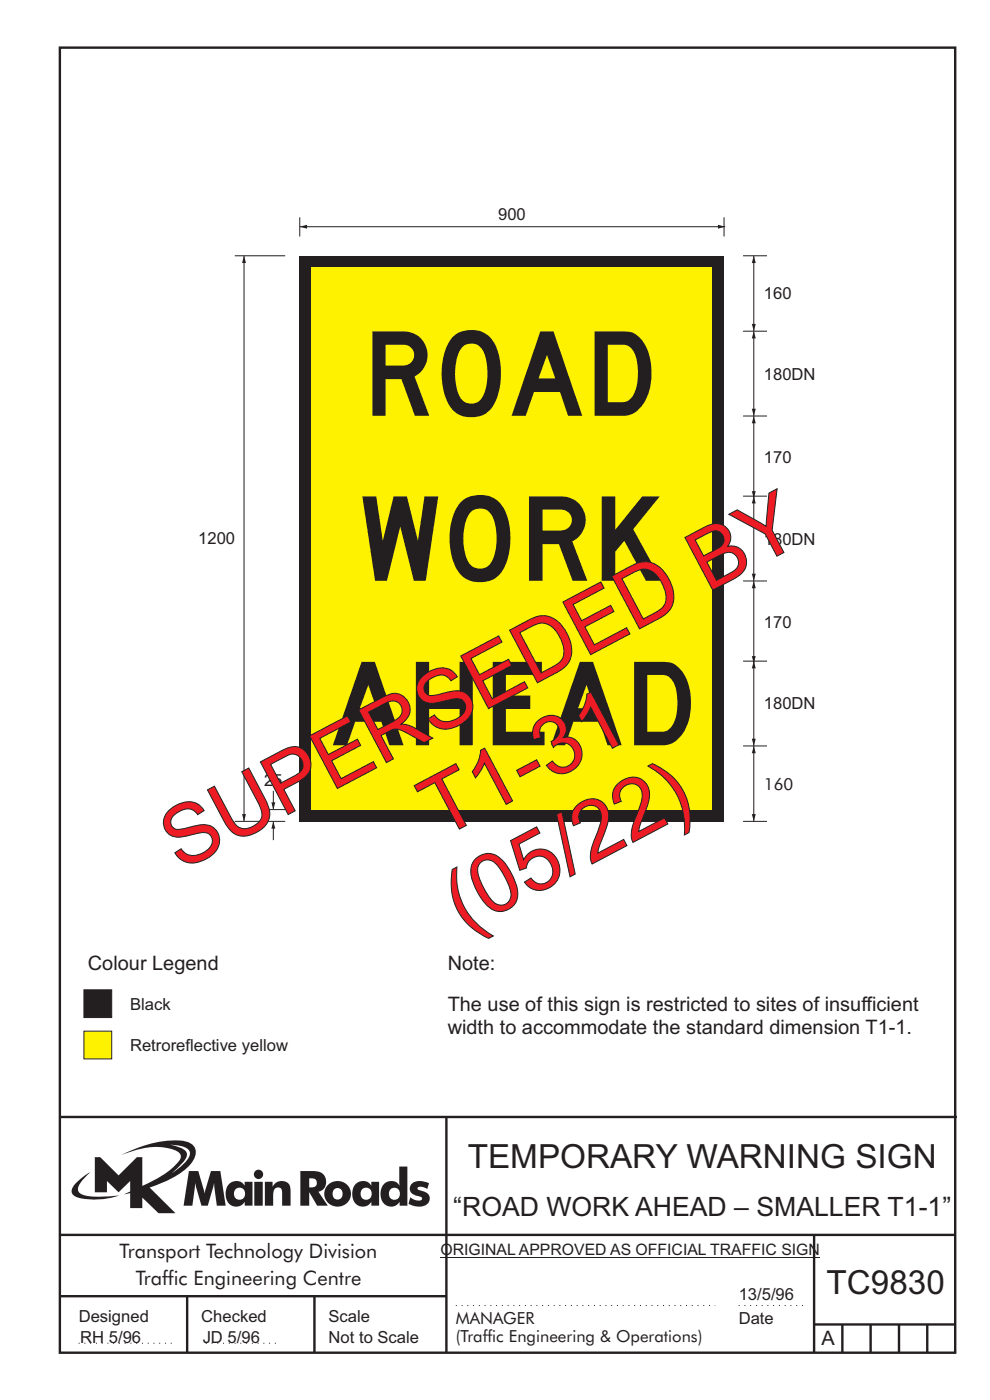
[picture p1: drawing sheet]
<svg xmlns="http://www.w3.org/2000/svg" width="210mm" height="297mm" viewBox="0 0 210 297" stroke-linecap="round" stroke-linejoin="round" font-family="sans-serif">
<g fill="none" stroke="#231f20" stroke-width=".51">
<path d="M12.7 10.1h189.9v276.9h-189.9zM12.7 237h190.3M94.7 236.9v50.1M12.7 262h190M12.7 275h82M39.7 275v12M66.7 275v12M172.7 262v25M172.7 281h30M178.7 281v6M184.7 281v6M190.7 281v6"/>
<path d="M196.7 281v6"/>
</g>
<path d="M96.7 277h55M156.7 277h14M16.7 285h20.3M43.7 285h15" fill="none" stroke="#231f20" stroke-width=".21" stroke-dasharray=".2 1" stroke-linecap="butt"/>
<path d="M17.8 218.8h5.9v5.9h-5.9z" fill-rule="evenodd" fill="#fff200" stroke="#231f20" stroke-width=".21"/>
<path d="M17.8 210h5.9v5.9h-5.9z" fill-rule="evenodd" fill="#231f20" stroke="#231f20" stroke-width=".21"/>
<path d="M63.6 54.3h90v120h-90z" fill-rule="evenodd" fill="#231f20"/>
<path d="M66.1 56.8h85v115h-85z" fill-rule="evenodd" fill="#fff200"/>
<path d="M157.6 54.3h5.1M157.6 70.3h5.1M157.6 88.3h5.1M157.6 105.3h5.1M157.6 123.3h5.1M157.6 140.3h5.1M157.6 158.3h5.1M159.9 158.3v16M157.6 174.3h5.1" fill="none" stroke="#231f20" stroke-width=".21"/>
<g fill="#231f20">
<path d="M159.5 172.7h.8l-.4 1.6z"/>
<path d="M159.9 158.3l.4 1.5h-.8z"/>
</g>
<path d="M159.9 54.3v16" fill="none" stroke="#231f20" stroke-width=".21"/>
<g fill="#231f20">
<path d="M159.5 68.7h.8l-.4 1.6z"/>
<path d="M159.9 54.3l.4 1.5h-.8z"/>
</g>
<path d="M159.9 123.3v17.4" fill="none" stroke="#231f20" stroke-width=".21"/>
<g fill="#231f20">
<path d="M159.5 139.2h.8l-.4 1.5z"/>
<path d="M159.9 123.3l.4 1.5h-.8z"/>
</g>
<path d="M159.9 88.3v17.4" fill="none" stroke="#231f20" stroke-width=".21"/>
<g fill="#231f20">
<path d="M159.5 104.2h.8l-.4 1.5z"/>
<path d="M159.9 88.3l.4 1.5h-.8z"/>
</g>
<path d="M63.6 48.1h90.2" fill="none" stroke="#231f20" stroke-width=".21"/>
<g fill="#231f20">
<path d="M152.3 47.7l1.5 .4-1.5 .4z"/>
<path d="M63.6 48.1l1.5-.4v.8z"/>
</g>
<path d="M159.9 140.3v18" fill="none" stroke="#231f20" stroke-width=".21"/>
<g fill="#231f20">
<path d="M159.5 156.7h.8l-.4 1.6z"/>
<path d="M159.9 140.3l.4 1.5h-.8z"/>
</g>
<path d="M159.9 70.3v18" fill="none" stroke="#231f20" stroke-width=".21"/>
<g fill="#231f20">
<path d="M159.5 86.7h.8l-.4 1.6z"/>
<path d="M159.9 70.3l.4 1.5h-.8z"/>
</g>
<path d="M159.9 105.3v18" fill="none" stroke="#231f20" stroke-width=".21"/>
<g fill="#231f20">
<path d="M159.5 121.7h.8l-.4 1.6z"/>
<path d="M159.9 105.3l.4 1.5h-.8z"/>
</g>
<path d="M63.6 46.1v4.1M153.6 46.1v4.1M58 167.8v4" fill="none" stroke="#231f20" stroke-width=".21"/>
<path d="M57.6 170.2h.8l-.4 1.6z" fill="#231f20"/>
<path d="M58 174.3v3.9" fill="none" stroke="#231f20" stroke-width=".21"/>
<path d="M58 174.3l.4 1.5h-.8z" fill="#231f20"/>
<path d="M49.8 54.3h10.7M51.8 54.3v120M49.8 174.3h10.7M55.4 171.8h5.1" fill="none" stroke="#231f20" stroke-width=".21"/>
<g fill="#231f20">
<path d="M51.4 172.7h.8l-.4 1.6z"/>
<path d="M51.8 54.3l.4 1.5h-.8z"/>
<path d="M36.1 242.9a5.8 5.8 0 0 1 3.9 1 1.58 1.58 0 0 1-.2 2.1l-1.1 1.2-2.3 1.7 .9-.8a6.5 6.5 0 0 0 2.4-3.2 2.43 2.43 0 0 0-2.3-1.7zM20.1 245.5v7.5h2.6v-2.4l2.5 2.4 2.4-2.4v2.2l-1.3 .6 1.3-.3v3.2h2.6v-2.2l3.4 3.3h3.6l-5.5-5.4a20.1 20.1 0 0 0 8.7-5 3.1 3.1 0 0 0 .8-3.8 3.8 3.8 0 0 0-3.1-1.2 25.1 25.1 0 0 0-12.4 3.1 16.1 16.1 0 0 1 11.1-1.2 1.56 1.56 0 0 1 1.5 2 17.9 17.9 0 0 1-8.1 5.7v-6.1h-1.2l-3.8 3.9-3.9-3.9zM16.2 250.9a1.82 1.82 0 0 0-.6 2.7 9.9 9.9 0 0 0 5.8 .9l1.9-.3 2-.6a22.2 22.2 0 0 1-7.7-.1 1.33 1.33 0 0 1-.8-2.2l1-1.2 1.3-1.4-1.4 .9zM65.6 250a1.13 1.13 0 0 1 1.2 .2 1.13 1.13 0 0 1 .4 1.2 1.26 1.26 0 0 1-1.6 .5zM63.7 248.5v7.3h1.9v-2.9l1.7 2.9h2.2l-2-3a2.25 2.25 0 0 0 1.6-2.6 2.25 2.25 0 0 0-2.6-1.7zM68.9 253.3a2.8 2.8 0 0 0 5.6 0 2.8 2.8 0 0 0-5.6 0zM71 252.3a1.15 1.15 0 0 1 1.7 1 1.15 1.15 0 0 1-1.7 1 1.46 1.46 0 0 1 0-2zM75.5 251.1a3.2 3.2 0 0 0 .4 4.7 2.13 2.13 0 0 0 2.9-.8v.8h1.6v-5.1h-1.6v.9a2.07 2.07 0 0 0-3.3-.5zM76.9 252.2a1.23 1.23 0 0 1 1.7 .3 1.23 1.23 0 0 1-.2 1.7 1.23 1.23 0 0 1-1.7-.1 1.55 1.55 0 0 1 .2-1.9zM84.7 247.5l.1 4.1a2.16 2.16 0 0 0-2.4-1 2.16 2.16 0 0 0-1.6 2 2.52 2.52 0 0 0 2.7 3.4 2.11 2.11 0 0 0 1.3-1v.8h1.6v-8.3zM82.9 252.2a1.24 1.24 0 0 1 1.9 1.1 1.24 1.24 0 0 1-1.9 1 1.47 1.47 0 0 1 0-2.1zM87.5 251a1.52 1.52 0 0 0-.5 1.7 1.52 1.52 0 0 0 1.5 1 .82 .82 0 0 1 1 .8 2.07 2.07 0 0 1-2.5-.5l-.3 1.4a3.8 3.8 0 0 0 3.9 .1 1.56 1.56 0 0 0 .5-1.7 1.56 1.56 0 0 0-1.4-1.1 1.25 1.25 0 0 1-1.1-.6 1.21 1.21 0 0 1 1.7-.1l.3 .3 .4-1.3a3.7 3.7 0 0 0-3.5 0zM40.1 248.5l-1.2 7.3h1.9l.6-4.8 1.3 4.8h1.4l1.3-4.8 .6 4.8h1.9l-1.2-7.3h-1.9l-1.4 4.7-1.3-4.7zM48.7 251.1a3.2 3.2 0 0 0 .4 4.7 2.13 2.13 0 0 0 2.8-.8v.8h1.7v-5.1h-1.7v.9a2.07 2.07 0 0 0-3.2-.5zM50.1 252.2a1.23 1.23 0 0 1 1.6 .3 1.23 1.23 0 0 1-.2 1.7 1.23 1.23 0 0 1-1.7-.1 1.55 1.55 0 0 1 .3-1.9zM53.9 250.7v5.1h1.8v-5.1zM53.8 249.2a1 1 0 0 0 2 0 1 1 0 0 0-2 0zM56.2 250.7v5.1h1.7a5.4 5.4 0 0 1 .4-3.6 .91 .91 0 0 1 1.1-.2 .91 .91 0 0 1 .4 1.1v2.7h1.8v-2.9a2 2 0 0 0-1.3-2.3 2 2 0 0 0-2.5 1.2v-1.1z" fill-rule="evenodd"/>
</g>
<path d="M93.4 266.7h80.5" fill="none" stroke="#231f20" stroke-width=".21"/>
<g font-size="24.9" fill="#231f20">
<text x="76.9" y="88.2">ROAD</text>
<text x="76.3" y="123.2">WORK</text>
</g>
<text font-size="24.6" fill="#231f20" x="70.1" y="158.1">AHEAD</text>
<g font-size="17.6" fill="#ed1c24">
<text x="93.4" y="178" transform="rotate(-28 93.4 178)">T1-31</text>
<text x="38.3" y="184.9" transform="rotate(-28 38.3 184.9)">SUPERSEDED BY</text>
<text x="98.3" y="197.8" transform="rotate(-28 98.3 197.8)">(05/22)</text>
</g>
<g font-size="7.1" fill="#231f20">
<text x="99.2" y="247.8">TEMPORARY WARNING SIGN</text>
<text x="175.3" y="274.5">TC9830</text>
</g>
<text font-size="5.6" fill="#231f20" x="96.1" y="258">“ROAD WORK AHEAD – SMALLER T1-1”</text>
<g font-size="4.2" fill="#231f20">
<text x="18.6" y="205.8">Colour Legend</text>
<text x="95" y="205.8">Note:</text>
<text x="95" y="214.6">The use of this sign is restricted to sites of insufficient</text>
<text x="95" y="219.3">width to accommodate the standard dimension T1-1.</text>
<text x="25.4" y="267">Transport Technology Division</text>
<text x="28.8" y="272.6">Traffic Engineering Centre</text>
<text x="174.3" y="285.4">A</text>
</g>
<g font-size="3.5" fill="#231f20">
<text x="105.7" y="46.6">900</text>
<text x="162" y="63.5">160</text>
<text x="162" y="80.5">180DN</text>
<text x="162" y="98.2">170</text>
<text x="42.1" y="115.5">1200</text>
<text x="162" y="115.5">180DN</text>
<text x="162" y="133.2">170</text>
<text x="162" y="150.5">180DN</text>
<text x="56" y="166.8">25</text>
<text x="162" y="167.5">160</text>
<text x="27.6" y="214.2">Black</text>
<text x="27.6" y="223">Retroreflective yellow</text>
<text x="156.7" y="275.9">13/5/96</text>
<text x="16.7" y="280.4">Designed</text>
<text x="42.7" y="280.4">Checked</text>
<text x="69.7" y="280.4">Scale</text>
<text x="96.7" y="281">MANAGER</text>
<text x="156.7" y="281">Date</text>
<text x="17" y="284.8">RH 5/96</text>
<text x="43" y="284.8">JD 5/96</text>
<text x="69.7" y="285">Not to Scale</text>
<text x="96.7" y="284.7">(Traffic Engineering &amp; Operations)</text>
</g>
<text font-size="3.4" fill="#231f20" x="93.4" y="266.3">ORIGINAL APPROVED AS OFFICIAL TRAFFIC SIGN</text>
</svg>
